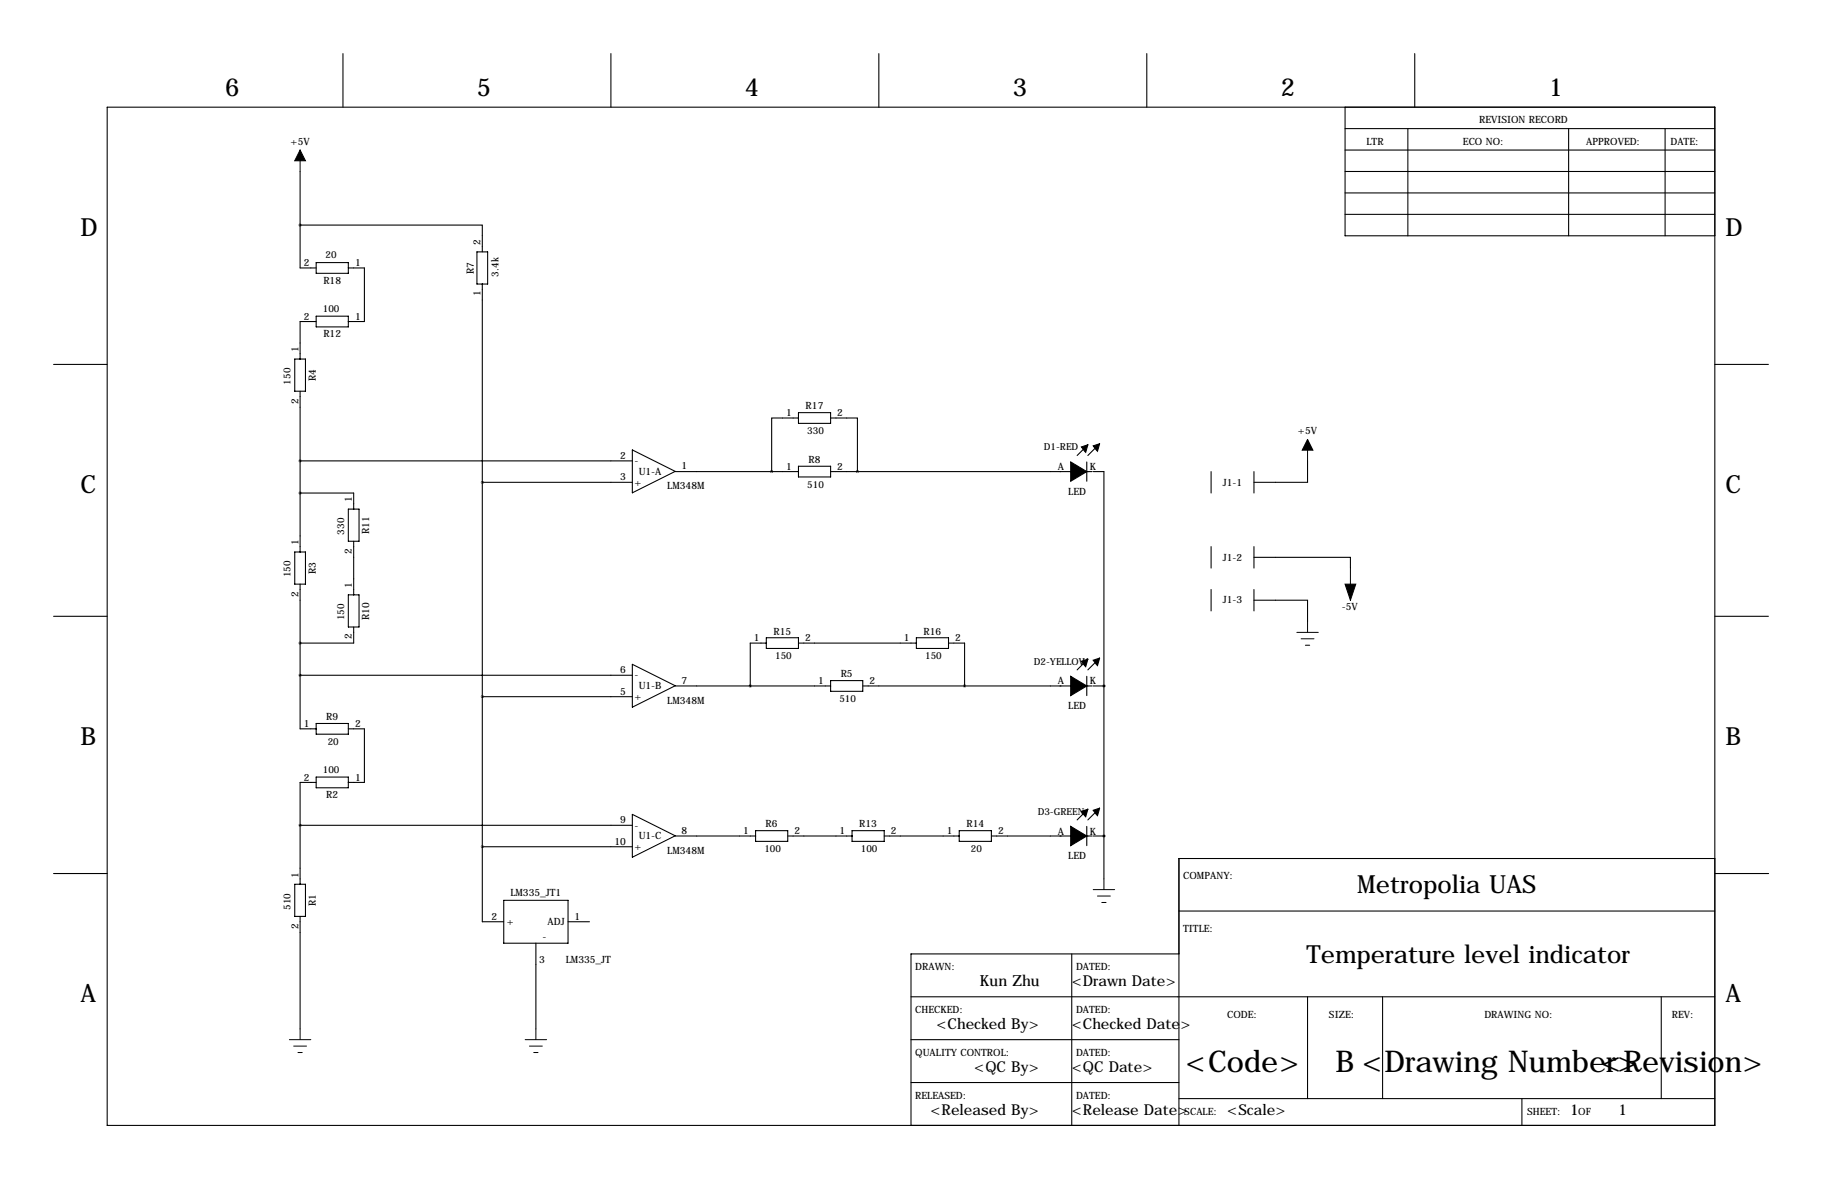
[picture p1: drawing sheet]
<svg xmlns="http://www.w3.org/2000/svg" width="432mm" height="279mm" viewBox="0 0 432 279" stroke-linecap="round" stroke-linejoin="round" font-family="sans-serif">
<g fill="none" stroke="#000" stroke-width=".25">
<path d="M81.3 12.7v12.7M144.8 12.7v12.7M208.3 12.7v12.7M271.8 12.7v12.7M335.3 12.7v12.7M25.4 25.4h381v241.3h-381zM318.8 30.5h87.6M318.8 35.6h87.6M318.8 25.4v30.5h87.6M333.7 30.5v25.4M371.8 30.5v25.4M394.6 30.5v25.4"/>
<path d="M71.1 53.3h43.2v6.4M71.1 40.6v22.9h3.8M113 59.7h2.6v7.6h-2.6zM318.8 45.7h87.6M318.8 50.8h87.6M318.8 40.6h87.6M74.9 76.2h-3.8v8.9M74.9 62.2h7.6v2.6h-7.6zM74.9 74.9h7.6v2.6h-7.6zM82.5 63.5h3.9v12.7h-3.9M114.3 67.3v151.1h5.1M12.7 86.4h12.7"/>
<path d="M69.8 85.1h2.6v7.6h-2.6zM71.1 92.7v38.1M189.2 99.1h-6.3v12.7M189.2 97.8h7.6v2.5h-7.6zM196.8 99.1h6.4v12.7M406.4 86.4h12.7M71.1 109.2h78.8M71.1 116.8h12.7v3.9M114.3 114.3h35.6M149.9 106.6l10.1 5.1-10.1 5.1zM160 111.8h29.2M189.2 110.5h7.6v2.5h-7.6z"/>
<path d="M196.8 111.8h62M257.6 109.5v4.5M257.8 105.4l-2.5 2.5M259.1 111.8h2.5v96.5M260.3 105.4l-2.5 2.5M287 111.8v5M297.2 111.8v5M309.9 109.2v5.1h-12.7M69.8 130.8h2.6v7.6h-2.6zM71.1 138.4v34.3h3.8M82.5 120.7h2.6v7.6h-2.6zM83.8 128.3v12.7"/>
<path d="M287 129.5v5.1M287 139.7v5.1M297.2 132.1h22.8v2.5M297.2 129.5v5.1M297.2 139.7v5.1M12.7 146h12.7M82.5 141h2.6v7.6h-2.6zM83.8 148.6v3.8h-12.7M149.9 157.4l10.1 5.1-10.1 5.1zM181.6 151.1h7.6v2.6h-7.6zM181.6 152.4h-3.8v10.2M189.2 152.4h28"/>
<path d="M217.2 151.1h7.6v2.6h-7.6zM224.8 152.4h3.8v10.2M257.8 156.2l-2.5 2.6M260.3 156.2l-2.5 2.6M297.2 142.2h12.7v5.1M406.4 146h12.7M71.1 160h78.8M74.9 171.4h7.6v2.6h-7.6zM82.5 172.7h3.9v12.7h-3.9M114.3 165.1h35.6M160 162.6h36.8M196.8 161.3h7.7v2.5h-7.7z"/>
<path d="M204.5 162.6h54.3M257.6 160.3v4.5M259.1 162.6h2.5M261.6 162.6h.1M71.1 195.6h78.8M74.9 185.4h-3.8v24.1M74.9 184.1h7.6v2.6h-7.6zM149.9 193l10.1 5.1-10.1 5zM160 198.1h19.1M179.1 196.8h7.6v2.6h-7.6zM186.7 198.1h15.2M201.9 196.8h7.6v2.6h-7.6z"/>
<path d="M209.5 198.1h17.8M227.3 196.8h7.6v2.6h-7.6zM234.9 198.1h23.9M257.6 195.8v4.6M257.8 191.8l-2.5 2.5M259.1 198.1h2.5M260.3 191.8l-2.5 2.5M261.6 198.1h.1M12.7 207h12.7M69.8 209.5h2.6v7.7h-2.6zM71.1 217.2v26.6M114.3 200.7h35.6"/>
<path d="M119.4 213.4h15.2v10.1h-15.2zM134.6 218.4h5.1M279.4 215.9h127M406.4 203.5h-127v63.2M406.5 207h12.7M127 223.5v20.3M215.9 236.2h190.5M254 226.1v40.6M279.4 226.1h-63.5v40.6M309.9 236.2v24.1M327.7 236.2v24.1M393.7 236.2v24.1"/>
<path d="M215.9 246.4h63.5M215.9 256.5h63.5M279.4 260.3h127M360.7 260.3v6.4"/>
</g>
<path d="M253.7 111.8h3.9l-3.9 2.2zM253.7 109.5l3.9 2.3h-3.9zM256.3 105.9l1.5-.5-.5 1.8zM259.1 105.7l1.5-.5-.5 1.7zM256.3 156.7l1.5-.5-.5 1.8zM259.1 156.5l1.5-.5-.5 1.7zM253.7 162.6h3.9l-3.9 2.2zM253.7 160.3l3.9 2.3h-3.9zM253.7 198.1h3.9l-3.9 2.3zM253.7 195.8l3.9 2.3h-3.9zM256.3 192.3l1.5-.5-.5 1.7zM259.1 192l1.5-.5-.5 1.8z" fill="#000" stroke="#000" stroke-width=".25"/>
<g fill="none" stroke="#000" stroke-width=".24">
<path d="M71.1 35.6v5M309.9 104.1v5.1M320 134.6v7.6M307.3 149.9h5.1M308.4 151.4h3M309.4 152.9h1M309.9 147.3v2.6M259.1 210.8h5.1M260.1 212.3h3M261.1 213.9h1M261.6 208.3v2.5M68.6 246.4h5.1"/>
<path d="M69.6 247.9h3M70.6 249.4h1M71.1 243.8v2.6M124.5 246.4h5M125.5 247.9h3M126.5 249.4h1M127 243.8v2.6"/>
</g>
<path d="M71.1 35.6l1.3 2.5h-2.6zM309.9 104.1l1.2 2.6h-2.5zM318.8 138.4h2.5l-1.3 3.8z" fill="#000" stroke="#000" stroke-width=".24"/>
<g font-size="7.1">
<text x="281" y="254">&lt;Code&gt;</text>
<text x="316.5" y="254">B &lt;Drawing Number&gt;</text>
<text x="379.4" y="254">&lt;Revision&gt;</text>
</g>
<g font-size="5.9">
<text x="53.3" y="22.9">6</text>
<text x="113" y="22.9">5</text>
<text x="176.5" y="22.9">4</text>
<text x="240" y="22.9">3</text>
<text x="303.5" y="22.9">2</text>
<text x="367" y="22.9">1</text>
<text x="19" y="55.9">D</text>
<text x="408.9" y="55.9">D</text>
<text x="19" y="116.8">C</text>
<text x="408.9" y="116.8">C</text>
<text x="19" y="176.5">B</text>
<text x="408.9" y="176.5">B</text>
<text x="321.7" y="211.6">Metropolia UAS</text>
<text x="309.6" y="228.1">Temperature level indicator</text>
<text x="19" y="237.5">A</text>
<text x="408.9" y="237.5">A</text>
</g>
<g font-size="3.6">
<text x="232.2" y="233.7">Kun Zhu</text>
<text x="254" y="233.7">&lt;Drawn Date&gt;</text>
<text x="221.9" y="243.8">&lt;Checked By&gt;</text>
<text x="254" y="243.8">&lt;Checked Date&gt;</text>
<text x="230.9" y="254">&lt;QC By&gt;</text>
<text x="254" y="254">&lt;QC Date&gt;</text>
<text x="220.5" y="264.1">&lt;Released By&gt;</text>
<text x="254" y="264.1">&lt;Release Date&gt;</text>
<text x="290.8" y="264.1">&lt;Scale&gt;</text>
<text x="372.1" y="264.1">1</text>
<text x="383.5" y="264.1">1</text>
</g>
<g font-size="2.4">
<text x="350.5" y="29.2">REVISION RECORD</text>
<text x="68.8" y="34.3">+5V</text>
<text x="323.8" y="34.3">LTR</text>
<text x="346.7" y="34.3">ECO NO:</text>
<text x="375.9" y="34.3">APPROVED:</text>
<text x="395.9" y="34.3">DATE:</text>
<text x="113.9" y="58.1" transform="rotate(-90 113.9 58.1)">2</text>
<text x="72" y="63.1">2</text>
<text x="84.1" y="63.1">1</text>
<text x="112.3" y="64.9" transform="rotate(-90 112.3 64.9)">R7</text>
<text x="76.6" y="67.2">R18</text>
<text x="113.9" y="70.3" transform="rotate(-90 113.9 70.3)">1</text>
<text x="72" y="75.8">2</text>
<text x="84.1" y="75.8">1</text>
<text x="70.7" y="83.5" transform="rotate(-90 70.7 83.5)">1</text>
<text x="76.6" y="79.9">R12</text>
<text x="70.7" y="95.7" transform="rotate(-90 70.7 95.7)">2</text>
<text x="74.8" y="90.3" transform="rotate(-90 74.8 90.3)">R4</text>
<text x="186.3" y="98.7">1</text>
<text x="190.9" y="97">R17</text>
<text x="198.4" y="98.7">2</text>
<text x="307.6" y="102.9">+5V</text>
<text x="147" y="108.7">2</text>
<text x="147" y="113.8">3</text>
<text x="150.4" y="110">-</text>
<text x="151.4" y="112.6">U1-A</text>
<text x="161.5" y="111.3">1</text>
<text x="186.3" y="111.4">1</text>
<text x="191.6" y="109.7">R8</text>
<text x="198.4" y="111.4">2</text>
<text x="250.7" y="111.4">A</text>
<text x="258.3" y="111.4">K</text>
<text x="83.4" y="119.1" transform="rotate(-90 83.4 119.1)">1</text>
<text x="150.4" y="115.1">+</text>
<text x="158.1" y="116">LM348M</text>
<text x="253.2" y="117.2">LED</text>
<text x="289.8" y="115.1">J1-1</text>
<text x="70.7" y="129.2" transform="rotate(-90 70.7 129.2)">1</text>
<text x="83.4" y="131.2" transform="rotate(-90 83.4 131.2)">2</text>
<text x="87.5" y="126.6" transform="rotate(-90 87.5 126.6)">R11</text>
<text x="74.8" y="136" transform="rotate(-90 74.8 136)">R3</text>
<text x="289.8" y="132.8">J1-2</text>
<text x="70.7" y="141.4" transform="rotate(-90 70.7 141.4)">2</text>
<text x="83.4" y="139.4" transform="rotate(-90 83.4 139.4)">1</text>
<text x="289.8" y="143">J1-3</text>
<text x="87.5" y="146.9" transform="rotate(-90 87.5 146.9)">R10</text>
<text x="318" y="144.5">-5V</text>
<text x="83.4" y="151.5" transform="rotate(-90 83.4 151.5)">2</text>
<text x="178.7" y="152">1</text>
<text x="183.3" y="150.4">R15</text>
<text x="190.8" y="152">2</text>
<text x="214.2" y="152">1</text>
<text x="218.9" y="150.4">R16</text>
<text x="226.4" y="152">2</text>
<text x="147" y="159.5">6</text>
<text x="150.4" y="160.8">-</text>
<text x="199.2" y="160.5">R5</text>
<text x="147" y="164.6">5</text>
<text x="150.4" y="165.9">+</text>
<text x="151.4" y="163.4">U1-B</text>
<text x="158.1" y="166.8">LM348M</text>
<text x="161.5" y="162.1">7</text>
<text x="193.9" y="162.2">1</text>
<text x="206.1" y="162.2">2</text>
<text x="250.7" y="162.2">A</text>
<text x="258.3" y="162.2">K</text>
<text x="72" y="172.3">1</text>
<text x="77.3" y="170.7">R9</text>
<text x="84.1" y="172.3">2</text>
<text x="253.2" y="168">LED</text>
<text x="72" y="185">2</text>
<text x="84.1" y="185">1</text>
<text x="77.3" y="189.1">R2</text>
<text x="147" y="195.1">9</text>
<text x="150.4" y="196.3">-</text>
<text x="161.5" y="197.6">8</text>
<text x="176.1" y="197.7">1</text>
<text x="181.5" y="196.1">R6</text>
<text x="188.3" y="197.7">2</text>
<text x="199" y="197.7">1</text>
<text x="203.6" y="196.1">R13</text>
<text x="211.1" y="197.7">2</text>
<text x="224.4" y="197.7">1</text>
<text x="229" y="196.1">R14</text>
<text x="236.5" y="197.7">2</text>
<text x="250.7" y="197.8">A</text>
<text x="258.3" y="197.8">K</text>
<text x="145.6" y="200.2">10</text>
<text x="150.4" y="201.5">+</text>
<text x="151.4" y="198.9">U1-C</text>
<text x="158.1" y="202.3">LM348M</text>
<text x="253.2" y="203.6">LED</text>
<text x="70.7" y="208" transform="rotate(-90 70.7 208)">1</text>
<text x="280.4" y="208.3">COMPANY:</text>
<text x="74.8" y="214.8" transform="rotate(-90 74.8 214.8)">R1</text>
<text x="121" y="212.3">LM335_JT1</text>
<text x="70.7" y="220.1" transform="rotate(-90 70.7 220.1)">2</text>
<text x="116.5" y="217.9">2</text>
<text x="120.1" y="219.3">+</text>
<text x="129.8" y="219.3">ADJ</text>
<text x="136.1" y="217.9">1</text>
<text x="280.4" y="221">TITLE:</text>
<text x="128.6" y="222.8">-</text>
<text x="127.8" y="228.2">3</text>
<text x="134.1" y="228.2">LM335_JT</text>
<text x="216.9" y="229.9">DRAWN:</text>
<text x="255" y="229.9">DATED:</text>
<text x="216.9" y="240">CHECKED:</text>
<text x="255" y="240">DATED:</text>
<text x="290.8" y="241.3">CODE:</text>
<text x="315" y="241.3">SIZE:</text>
<text x="351.8" y="241.3">DRAWING NO:</text>
<text x="396.2" y="241.3">REV:</text>
<text x="216.9" y="250.2">QUALITY CONTROL:</text>
<text x="255" y="250.2">DATED:</text>
<text x="216.9" y="260.3">RELEASED:</text>
<text x="255" y="260.3">DATED:</text>
<text x="280.7" y="264.2">SCALE:</text>
<text x="361.9" y="264.2">SHEET:</text>
<text x="374" y="264.2">OF</text>
</g>
<g font-size="2.3">
<text x="77.2" y="61.3">20</text>
<text x="118.2" y="65.6" transform="rotate(-90 118.2 65.6)">3.4k</text>
<text x="76.5" y="74">100</text>
<text x="68.9" y="91.1" transform="rotate(-90 68.9 91.1)">150</text>
<text x="191.3" y="102.9">330</text>
<text x="247.4" y="106.7">D1-RED</text>
<text x="191.3" y="115.6">510</text>
<text x="81.6" y="126.7" transform="rotate(-90 81.6 126.7)">330</text>
<text x="68.9" y="136.9" transform="rotate(-90 68.9 136.9)">150</text>
<text x="81.6" y="147" transform="rotate(-90 81.6 147)">150</text>
<text x="183.7" y="156.3">150</text>
<text x="219.3" y="156.3">150</text>
<text x="245" y="157.5">D2-YELLOW</text>
<text x="198.9" y="166.4">510</text>
<text x="77.7" y="176.6">20</text>
<text x="76.5" y="183.2">100</text>
<text x="245.9" y="193">D3-GREEN</text>
<text x="181.2" y="202">100</text>
<text x="204" y="202">100</text>
<text x="230.1" y="202">20</text>
<text x="68.9" y="215.6" transform="rotate(-90 68.9 215.6)">510</text>
</g>
</svg>
